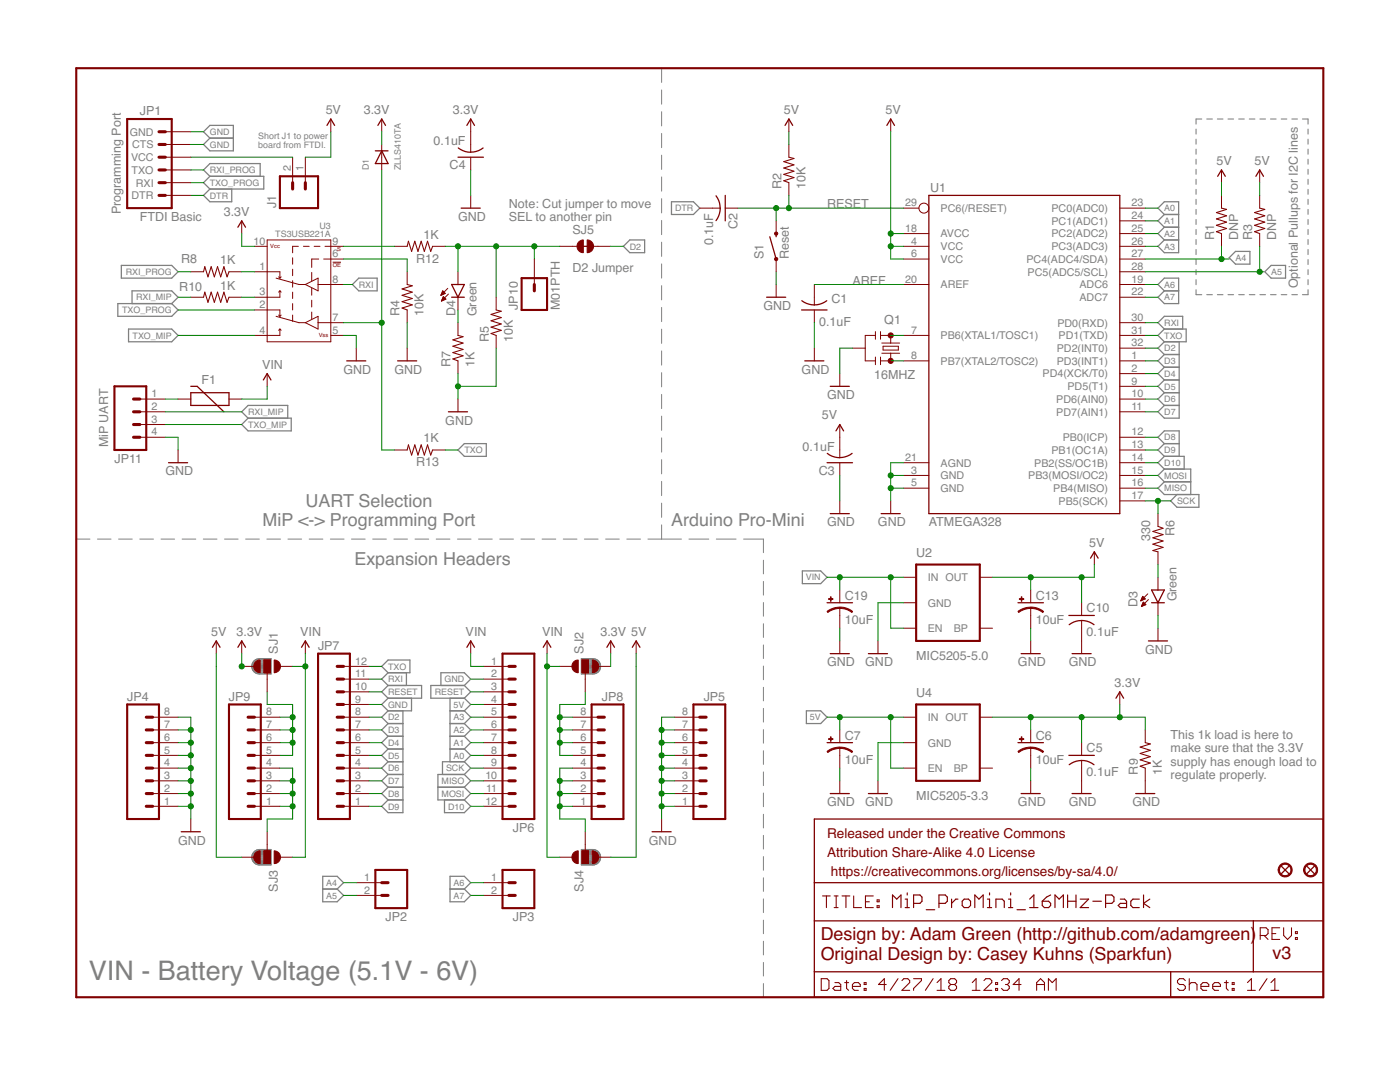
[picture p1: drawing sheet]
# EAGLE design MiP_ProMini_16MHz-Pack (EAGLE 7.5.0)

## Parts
C1  0.1uF  C-USC0805  [C0805]
C2  0.1uF  C-USC0805  [C0805]
C3  0.1uF  C-USC0805  [C0805]
C4  0.1uF  C-USC0805  [C0805]
C5  0.1uF  C-USC0805  [C0805]
C6  10uF  CAP_POL1206  [EIA3216]
C7  10uF  CAP_POL1206  [EIA3216]
C10  0.1uF  C-USC0805  [C0805]
C13  10uF  CAP_POL1206  [EIA3216]
C19  10uF  CAP_POL1206  [EIA3216]
D1  ZLLS410TA  DIODESOD-323F  [SOD-323F]
D3  Green  LED-GREEN0603  [LED-0603]
D4  Green  LED-GREEN0603  [LED-0603]
F1  PTCCUSTOM  [PTC-1206-CUSTOM]
FID1  FIDUCIAL1X2  [FIDUCIAL-1X2]
FID2  FIDUCIAL1X2  [FIDUCIAL-1X2]
FRAME1  FRAME-LETTER  [CREATIVE_COMMONS]
J1  M02PTH  [1X02]
JP1  FTDI Basic  ARDUINO_SERIAL_PROGRAMPTH  [1X06]
JP2  M02PTH  [1X02]
JP3  M02PTH  [1X02]
JP4  M081X08  [1X08]
JP5  M081X08  [1X08]
JP6  M12PTH  [1X12]
JP7  M12PTH  [1X12]
JP8  M081X08  [1X08]
JP9  M081X08  [1X08]
JP10  M01PTH  [1X01]
JP11  M04JST  [1X04-1.5MM_JST]
Q1  16MHZ  RESONATORMURATA_16MHZ  [RESONATOR-SMD-CUSTOM]
R1  DNP  R-US_R0805  [R0805]
R2  10K  R-US_R0805  [R0805]
R3  DNP  R-US_R0805  [R0805]
R4  10K  R-US_R0805  [R0805]
R5  10K  R-US_R0805  [R0805]
R6  330  R-US_R0805  [R0805]
R7  1K  R-US_R0805  [R0805]
R8  1K  R-US_R0805  [R0805]
R9  1K  R-US_R0805  [R0805]
R10  1K  R-US_R0805  [R0805]
R12  1K  R-US_R0805  [R0805]
R13  1K  R-US_R0805  [R0805]
S1  Reset  SWITCH-MOMENTARY-NOSMD  [TACTILE-SWITCH-SMD-CKN9112CT-ND]
SJ1  JUMPER-PAD-3-2OF3_NC_BY_PASTE  [PAD-JUMPER-3-2OF3_NC_BY_PASTE_YES_SILK_FULL_BOX]
SJ2  JUMPER-PAD-3-2OF3_NC_BY_PASTE  [PAD-JUMPER-3-2OF3_NC_BY_PASTE_YES_SILK_FULL_BOX]
SJ3  JUMPER-PAD-3-2OF3_NC_BY_PASTE  [PAD-JUMPER-3-2OF3_NC_BY_PASTE_YES_SILK_FULL_BOX]
SJ4  JUMPER-PAD-3-2OF3_NC_BY_PASTE  [PAD-JUMPER-3-2OF3_NC_BY_PASTE_YES_SILK_FULL_BOX]
SJ5  D2 Jumper  JUMPER-PAD-2-NC_BY_TRACE  [PAD-JUMPER-2-NC_BY_TRACE_YES_SILK]
U1  ATMEGA328  ATMEGA328_SMT  [TQFP32-08]
U2  MIC5205-5.0  MIC52053.3V  [SOT23-5]
U3  TS3USB221A  TS3USB221ACUSTOM  [QFN-10-RSE-CUSTOM]
U4  MIC5205-3.3  MIC52053.3V  [SOT23-5]

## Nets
3.3V: C4.2 C5.1 C6.A(+) D1.C R9.2 SJ1.3 SJ2.3 U3.10(VCC) U4.5(OUT)
5V: C3.2 C7.A(+) C10.1 C13.A(+) J1.1 JP6.4 R1.2 R2.2 R3.2 SJ3.3 SJ4.3 U1.4(VCC) U1.6(VCC) U1.18(AVCC) U2.5(OUT) U4.1(IN) U4.3(EN)
A0: JP6.8 U1.23(PC0(ADC0))
A1: JP6.7 U1.24(PC1(ADC1))
A2: JP6.6 U1.25(PC2(ADC2))
A3: JP6.5 U1.26(PC3(ADC3))
A4: JP2.1 R1.1 U1.27(PC4(ADC4/SDA))
A5: JP2.2 R3.1 U1.28(PC5(ADC5/SCL))
A6: JP3.1 U1.19(ADC6)
A7: JP3.2 U1.22(ADC7)
AREF: C1.2 U1.20(AREF)
D2: JP7.8 SJ5.2 U1.32(PD2(INT0))
D3: JP7.7 U1.1(PD3(INT1))
D4: JP7.6 U1.2(PD4(XCK/T0))
D5: JP7.5 U1.9(PD5(T1))
D6: JP7.4 U1.10(PD6(AIN0))
D7: JP7.3 U1.11(PD7(AIN1))
D8: JP7.2 U1.12(PB0(ICP))
D9: JP7.1 U1.13(PB1(OC1A))
D10: JP6.12 U1.14(PB2(SS/OC1B))
DTR: C2.2 JP1.1(DTR)
GND: C1.1 C3.1 C4.1 C5.2 C6.C(-) C7.C(-) C10.2 C13.C(-) C19.C(-) D3.C JP1.5(CTS) JP1.6(GND) JP4.1 JP4.2 JP4.3 JP4.4 JP4.5 JP4.6 JP4.7 JP4.8 JP5.1 JP5.2 JP5.3 JP5.4 JP5.5 JP5.6 JP5.7 JP5.8 JP6.2 JP7.9 JP11.4 Q1.2 R4.1 R5.1 R7.1 R9.1 S1.1 U1.3(GND) U1.5(GND) U1.21(AGND) U2.2(GND) U3.5(VSS) U4.2(GND)
MISO: JP6.10 U1.16(PB4(MISO))
MOSI: JP6.11 U1.15(PB3(MOSI/OC2))
N$1: Q1.3 U1.8(PB7(XTAL2/TOSC2))
N$2: JP9.5 JP9.6 JP9.7 JP9.8 SJ1.2
N$3: JP9.1 JP9.2 JP9.3 JP9.4 SJ3.2
N$4: Q1.1 U1.7(PB6(XTAL1/TOSC1))
N$5: JP8.5 JP8.6 JP8.7 JP8.8 SJ2.2
N$6: JP8.1 JP8.2 JP8.3 JP8.4 SJ4.2
N$7: D3.A R6.2
N$8: D4.C R7.2
N$9: R10.1 U3.3(2D+)
N$11: R8.1 U3.1(1D+)
N$12: R4.2 U3.6(!OE)
N$15: J1.2 JP1.4(VCC)
N$16: R12.2 U3.9(S)
N$17: F1.2 JP11.1
N$18: D1.A R13.2 U3.7(D-)
RESET: C2.1 JP6.3 JP7.10 R2.1 S1.3 U1.29(PC6(/RESET))
RXI: JP7.11 U1.30(PD0(RXD)) U3.8(D+)
RXI_MIP: JP11.2 R10.2
RXI_PROG: JP1.3(TXO) R8.2
SCK: JP6.9 R6.1 U1.17(PB5(SCK))
SELECT: D4.A JP10.1 R5.2 R12.1 SJ5.1
TXO: JP7.12 R13.1 U1.31(PD1(TXD))
TXO_MIP: JP11.3 U3.4(2D-)
TXO_PROG: JP1.2(RXI) U3.2(1D-)
VIN: C19.A(+) F1.1 JP6.1 SJ1.1 SJ2.1 SJ3.1 SJ4.1 U2.1(IN) U2.3(EN)
Unconnected: U2.4(BP) U4.4(BP)

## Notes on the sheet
- Short J1 to power
  board from FTDI.
- Programming Port
- Note: Cut jumper to move
  SEL to another pin
- Optional Pullups for I2C lines
- MiP UART
- UART Selection
  MiP <-> Programming Port
- Arduino Pro-Mini
- Expansion Headers
- This 1k load is here to 
  make sure that the 3.3V 
  supply has enough load to 
  regulate properly.
- Adam Green (http://github.com/adamgreen)
- Original Design by: Casey Kuhns (Sparkfun) | v3
- VIN - Battery Voltage (5.1V - 6V)

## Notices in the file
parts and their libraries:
SparkFun-Aesthetics: Licensing: Creative Commons ShareAlike 4.0 International - https://creativecommons.org/licenses/by-sa/4.0
SparkFun-Aesthetics: Released under the Creative Commons Attribution Share-Alike 4.0 License
SparkFun-Aesthetics: https://creativecommons.org/licenses/by-sa/4.0
